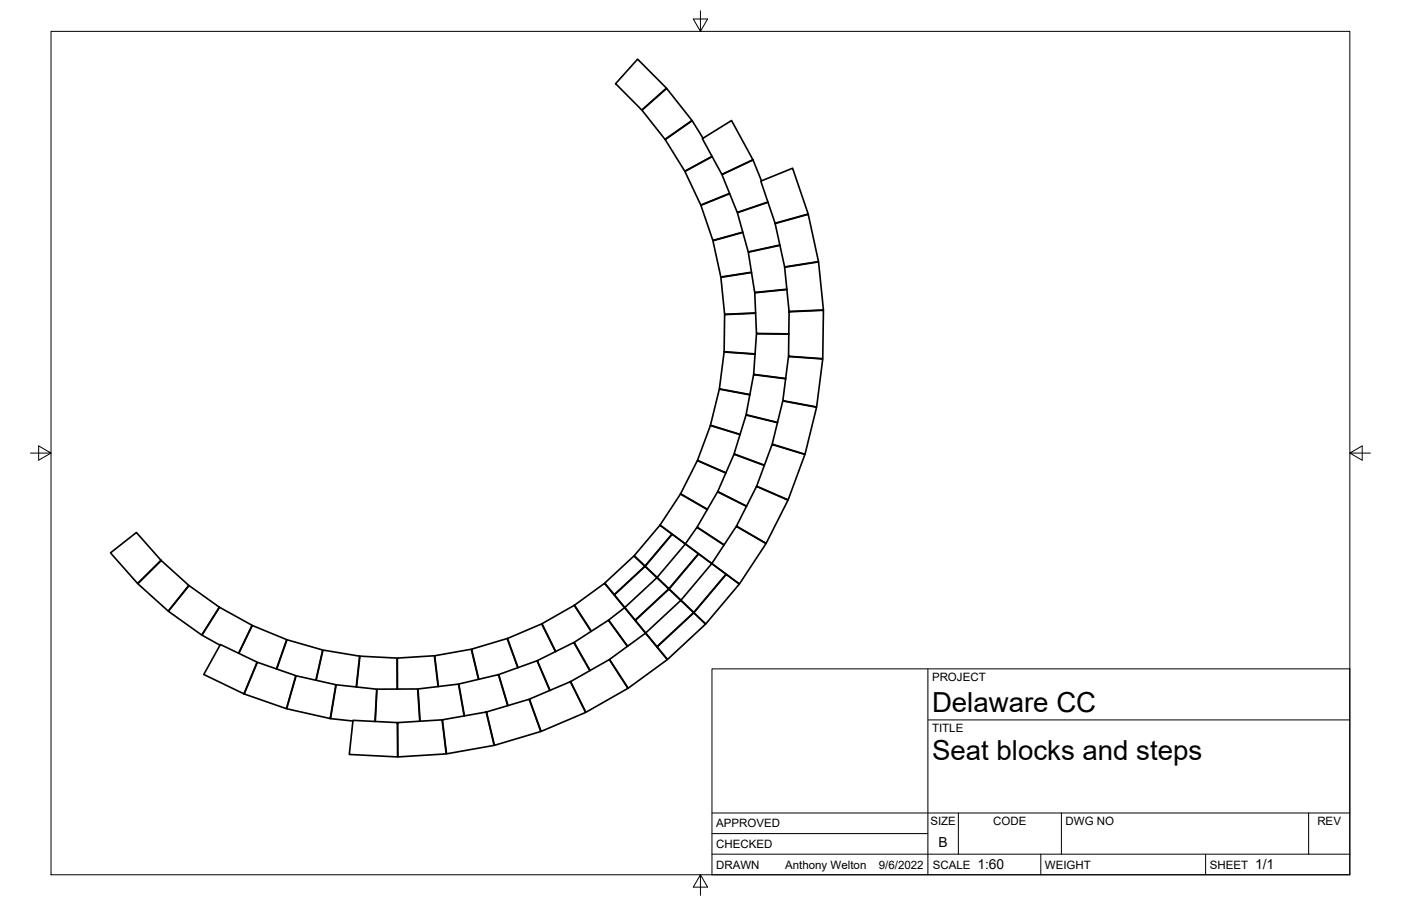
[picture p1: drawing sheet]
<svg xmlns="http://www.w3.org/2000/svg" width="432mm" height="279mm" viewBox="0 0 432 279" stroke-linecap="round" stroke-linejoin="round" font-family="sans-serif">
<!-- layer: Visible -->
<g fill="none" stroke="#000" stroke-width=".51">
<path d="M196.5 18.2l8.9 9-7.6 6.7-8.1-8.1zM197.9 34l7.6-6.7 7.8 9.8-8.3 5.9zM216.5 42.8l9-5.6 6.6 12.1-9.6 4.5zM216.7 42.6l-3.4-5.4-8.3 5.9 6.1 9.7 8.4-4.6M219.5 48.3l-8.4 4.6 4.9 10.3 8.9-3.6M222.7 53.7v.1M224.9 59.7l-8.9 3.6 3.7 10.8 9.2-2.5M234.5 55.9l9.8-4 4.8 14.1-10.2 2.8zM234.7 55.8l-2.6-6.5-9.6 4.6 4.7 11.6 9.5-3.2M227.5 65.4v.1M229 71.7l-9.3 2.6 2.5 11.1 9.4-1.5M230.9 77.6v.1"/>
<path d="M236.7 62.4l-9.4 3.2 3.3 12.1 9.7-2.1M238.9 68.9l10.2-2.8 3.2 14.6-10.5 1.6zM239.1 68.8v.1M240.4 75.7l-9.8 2.1 2 12.4 9.9-1M231.6 84.1l-9.4 1.4 1.1 11.4 9.6-.4M232.9 90.2v.1M232.9 96.6l-9.6 .4-.1 11.5 9.5 .6M241.8 82.4l10.5-1.6 1.5 14.8-10.6 .5zM242 82.3l.1 .1M242.5 89.3l-9.9 1 .6 12.5 9.9 .2M243.2 96.2l10.6-.5-.2 14.9-10.6-.7zM243.4 96.1v.1"/>
<path d="M232.5 115.5v.1M232.7 109.2l-9.5-.6-1.5 11.3 9.4 1.8M233.4 102.8v.1M242.1 116.8l-9.8-1.3-2.3 12.4 9.6 2.4M243 110l10.6 .7-1.9 14.8-10.4-2zM243.1 103.1l-9.9-.2-.9 12.5 9.9 1.3M243.2 109.9v.1M228.1 134l-9.2-2.8-3.9 10.8 8.7 3.8M230.2 128v.1M231.1 121.8l-9.4-1.8-2.7 11.1 9.1 2.8M238 137.1l10.1 3.1-5.2 14-9.7-4.3zM238.2 137v.1"/>
<path d="M239.6 130.4l-9.7-2.4-3.6 12 9.3 3.4M241.3 123.7l10.4 1.9-3.6 14.5-10.1-3.1zM241.5 123.6v.1M218 157.2l-8.3-4.8-6.3 9.5 7.8 5.8M221.4 151.7v.1M223.7 145.9l-8.8-3.9-5.1 10.3 8.2 4.8M226.5 140.1v.1M230.1 156.2l-9-4.5-6.2 10.8 8.3 5.5M233.2 150l9.7 4.2-6.8 13.4-9.1-5.4zM233.4 150v.1M235.6 143.6l-9.4-3.5-5 11.5 8.9 4.5M34.1 170.5l7.9-6.3 7.6 8.6-7.2 7.1z"/>
<path d="M186.4 179.8l9-8.3 3.3 3.1-9.4 8.8zM202.5 178.2l-3.7-3.5-9.4 8.8 3.2 3.8M203.4 162l3.7 2.7-8.3 9.8-3.3-3.1zM211.2 167.8l-4-3-8.3 9.8 3.6 3.5M211.2 167.8l4 3-9 10.7-3.7-3.4zM211.2 167.7l8.2 6.1 7.5-11.5 9.2 5.3-8.2 12.5-8.5-6.3M211.2 167.7l3.6-5.1 8.3 5.5M215.1 162.7l-.1 .1M219.4 173.8l-4.1-3-9.1 10.8 3.7 3.5M219.4 173.8l4.4 3.3-10 11.7-3.9-3.7zM223.8 177.1l4.1 3-10.4 12.3-3.6-3.4zM227.2 162.3l-.1 .2"/>
<path d="M42.5 180l7.2-7.1 8.5 7.6-6.4 7.9zM58.3 180.6l9.3 6.6-5.4 8.6-10.3-7.3zM67.8 199l-5.5-3.1 5.4-8.6 10 5.5-4.2 8.6M67.9 198.8l11.3 5.4-4 9.8-12.4-6zM177.1 198.3l-.1 .1M182.2 194.7l-5.2-8-10 5.6 4.3 8.6M187.7 191.4l-.1 .1M192.5 187.4l-6.2-7.5-9.2 6.7 5.2 8.1M192.5 187.4l-4.9 3.8 5.8 8.1M192.5 187.4l6.4 7.9M192.6 187.3l9.9-9.1 3.6 3.4-10.3 9.6zM193.4 199.3l-5.9-8-10.5 6.8 4.9 8.7"/>
<path d="M199 195.2l10.8-10 4 3.7-11.3 10.5zM202.5 199.5l11.3-10.5 3.7 3.5-11.8 10.9zM209.8 185.2l-3.6-3.5-10.4 9.6 3.2 3.9M73.6 201.5l4.2-8.6 10.5 4.4-3.1 9M79.1 204.4l.1 .1M79.3 204.2l11.9 4.2-2.9 10.1-13-4.5zM85.3 206.3l3.2-9 10.9 3.1-2.1 9.4M91.1 208.6h.1M91.3 208.4l12.2 2.8-1.7 10.4-13.5-3zM97.5 209.8l2-9.3 11.3 1.9-1 9.5M103.5 211.4h.1M109.9 211.9l1-9.5 11.5 .5v9.6"/>
<path d="M116.1 212.8h.1M128.9 212.7h-.1M135 211.7l-1.1-9.5-11.4 .7v9.6M141.5 211.2h-.1M147.5 209.5l-2.3-9.3-11.2 2 1.1 9.5M149.9 219.6l13.2-4 3.6 10-14.3 4.2zM150 219.8h-.1M153.8 208.3h-.1M156.5 217.6l-2.9-9.6-12.2 2.9 1.8 9.9M159.6 205.9l-3.3-9-10.9 3.3 2.2 9.3M163.2 215.6l12.6-5.4 4.7 9.5-13.7 5.9zM163.3 215.8l-.1 .1"/>
<path d="M165.7 203.9l-.1 .1M169.4 212.9l-3.9-9.1-11.8 4.2 2.9 9.6M171.2 201l-4.3-8.6-10.5 4.5 3.3 9M175.9 210.2l11.9-6.8 5.7 8.9-12.9 7.4zM176 210.4h-.1M181.8 206.8l-5-8.7-11.2 5.6 3.9 9.2M187.9 203.3l11-8 6.8 8.1-12.1 8.8zM188 203.5l-.1 .1M108.8 222.4l-6.9-.8 1.7-10.4 12.5 1.3-.5 10M108.8 222.1l13.7 .7v10.6l-14.8-.7zM122.5 223.1h.1M122.6 222.8l13.6-.8 1.3 10.5-14.9 .9z"/>
<path d="M129.4 222.4l-.7-9.9h-12.5l-.5 10M136.3 222.2h.1M136.4 222l13.4-2.4 2.5 10.3-14.7 2.6zM143 220.8l-1.7-9.8-12.5 1.5 .7 9.9"/>
</g>
<!-- layer: Border -->
<path d="M15.7 9.7h400.3v260.1h-400.3zM215.9 3.3v6.4l-2.2-3.8h4.4l-2.2 3.8M9.4 139.7h6.3l-3.8-2.2v4.4l3.8-2.2M416 139.7l3.8 2.2v-4.4l-3.8 2.2h6.4M215.9 269.8l2.2 3.8h-4.4l2.2-3.8v6.3" fill="none" stroke="#000" stroke-width=".31"/>
<!-- layer: Titleblock -->
<path d="M219.4 206.3h196.6v63.5h-196.6zM286 206.3v63.5M286 222h130M219.4 257.1h66.6M219.4 250.7h196.6M295.4 250.7v12.7M327.1 250.7v12.7M403.3 250.7v12.7M219.4 263.4h196.6M320.8 263.4v6.4M371.6 263.4v6.4" fill="none" stroke="#000" stroke-width=".31"/>
<g font-size="8.5">
<text x="287.3" y="219.5">Delaware CC</text>
<text x="287.3" y="234.5">Seat blocks and steps</text>
</g>
<g font-size="4.3">
<text x="289.3" y="261.2">B</text>
<text x="301.2" y="268.1">1:60</text>
<text x="386.8" y="268.1">1/1</text>
</g>
<g font-size="3.5">
<text x="287.3" y="210.1">PROJECT</text>
<text x="287.3" y="225.8">TITLE</text>
<text x="220.7" y="255.2">APPROVED</text>
<text x="286.7" y="254.5">SIZE</text>
<text x="306.1" y="254.5">CODE</text>
<text x="328.4" y="254.5">DWG NO</text>
<text x="406" y="254.5">REV</text>
<text x="220.7" y="261.5">CHECKED</text>
<text x="220.7" y="267.9">DRAWN</text>
<text x="242" y="267.9">Anthony Welton</text>
<text x="270.9" y="267.9">9/6/2022</text>
<text x="287.5" y="267.9">SCALE</text>
<text x="322.1" y="267.9">WEIGHT</text>
<text x="372.9" y="267.9">SHEET</text>
</g>
</svg>
